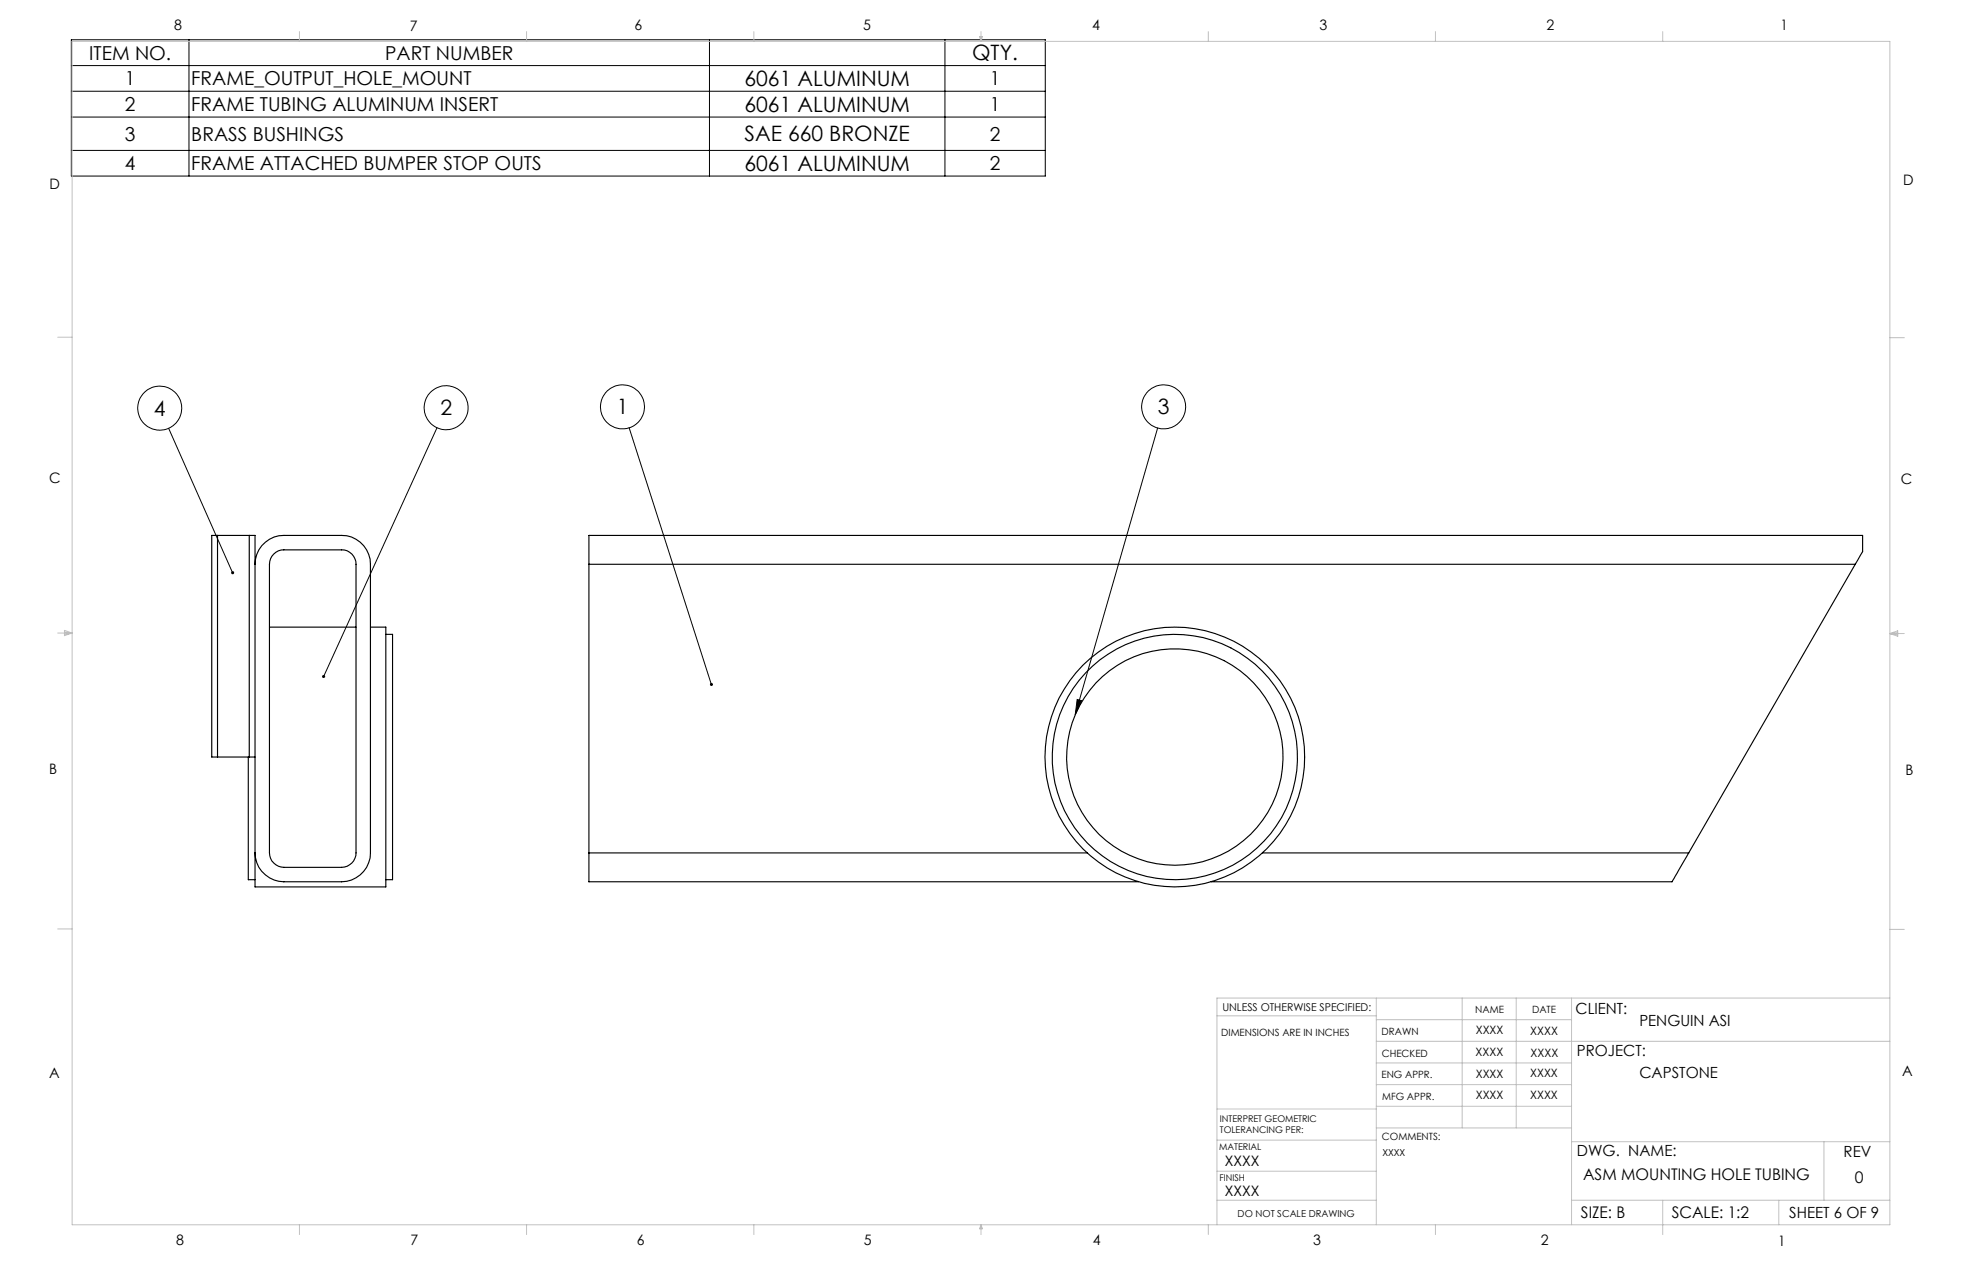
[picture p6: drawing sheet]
<svg xmlns="http://www.w3.org/2000/svg" width="432mm" height="279mm" viewBox="0 0 432 279" stroke-linecap="round" stroke-linejoin="round" font-family="sans-serif">
<g fill="none" stroke="#000" stroke-width=".22">
<path d="M15.7 8.7h214.3v30h-214.3zM15.7 14.4h214.3M41.6 8.7v30M156.1 8.7v30M208 8.7v30M15.7 20.1h214.3M15.7 25.8h214.3M15.7 33.1h214.3M37.1 94.2l14.1 31.8M96.2 94.1l-25 54.7M138.5 94.1l18.1 56.5M254.8 94.2l-18.2 63"/>
<path d="M237.1 153.9l1 .3-1.5 3z"/>
<circle cx="35.2" cy="89.8" r="4.8"/>
<circle cx="98.2" cy="89.7" r="4.8"/>
<circle cx="137" cy="89.5" r="4.8"/>
<circle cx="256.1" cy="89.5" r="4.8"/>
</g>
<g fill="none" stroke="#c0c0c0" stroke-width=".22">
<path d="M15.9 9.1h400v260.4h-400zM65.9 6.9v2.2M115.9 6.9v2.2M165.9 6.9v2.2M215.6 8h.6l-.3 1.1zM215.7 8l.2 1.1M215.9 6.9v2.2M216 8l-.1 1.1M265.9 6.9v2.2M315.9 6.9v2.2M365.9 6.9v2.2M12.7 74.2h3.2"/>
<path d="M415.9 74.3h3.2M12.7 139.3h3.2M14.2 139.1l1.7 .2M14.2 138.7l1.7 .6-1.7 .5zM15.9 139.3l-1.7 .3M415.9 139.4h3.2M415.9 139.4l1.8-.6v1.2zM415.9 139.4l1.8 .3M417.7 139.2l-1.8 .2M12.7 204.4h3.2M302.9 219.6v49.9M321.8 219.6v28.5"/>
<path d="M333.7 219.6v28.5M345.9 219.6v49.9M415.9 204.5h3.2M415.9 219.6h-148.1v49.9M267.8 223.5h35.1M302.9 229.1h113M302.9 233.9h43M302.9 224.3h43M302.9 238.6h43M267.8 257.7h35.1M267.8 250.8h35.1M267.8 244h35.1"/>
<path d="M302.9 248.1h43M302.9 243.4h43M345.9 251.2h70M401.4 251.2v12.9M65.9 269.5v2.1M115.9 269.5v2.1M165.9 269.5v2.1M215.9 269.5v2.1M215.9 269.5l.3 .8h-.6zM265.9 269.5v2.1M267.8 264.1h35.1M315.9 269.5v2.1"/>
<path d="M345.9 264.1h70M365.9 264.1v7.5M391.5 264.1v5.4"/>
</g>
<path d="M51 125.7l-.1 .2 .1 .4h.3l-.1-.3 .1 .3 .2-.3a.33 .33 0 0 0-.1-.3 .33 .33 0 0 0-.4 0zM70.9 148.6v.3l.2 .3 .1-.4-.1 .4a.34 .34 0 0 0 .4-.2 .34 .34 0 0 0-.1-.5 .34 .34 0 0 0-.5 .1zM237.1 153.9l1 .3-1.5 3zM156.4 150.3l-.1 .1a.34 .34 0 0 0 0 .4 .34 .34 0 0 0 .4 .1l-.1-.3 .1 .3a.35 .35 0 0 0 .2-.5 .35 .35 0 0 0-.5-.1z" fill="#000"/>
<g fill="none" stroke="#000" stroke-width=".25">
<path d="M47.9 117.8h-1.3v48.7h1.3M47.9 117.8v48.7M47.9 117.8h7M54.9 117.8h1.2v69.8M54.9 117.8v48.7M56.1 124.1a6.3 6.3 0 0 1 6.4-6.3h12.7a6.3 6.3 0 0 1 6.3 6.3v63.5a6.4 6.4 0 0 1-6.3 6.4h-12.7a6.5 6.5 0 0 1-6.4-6.4M59.3 138h19.1M60.3 121.9a2.89 2.89 0 0 1 2.2-.9h12.7a3.1 3.1 0 0 1 3.2 3.1v63.5a3.2 3.2 0 0 1-3.2 3.2h-12.7a3.3 3.3 0 0 1-3.2-3.2v-63.5a3.1 3.1 0 0 1 1-2.2zM81.5 138h3.4v57.1h-28.8v-7.5M84.9 139.6h1.5v53.9h-1.5M129.6 124.1v-6.3h280.3v3.6l-1.6 2.7M129.6 124.1h278.7"/>
<path d="M129.6 124.1v63.5M408.3 124.1l-36.6 63.5M47.9 166.5h7M54.6 166.5v27h1.5M54.9 166.5h1.2M129.6 187.6v6.4h120.9M129.6 187.6h109.7M277.8 187.6h93.9M371.7 187.6l-3.7 6.4h-101.4"/>
<circle cx="258.5" cy="166.5" r="28.6"/>
<circle cx="258.6" cy="166.5" r="27"/>
<circle cx="258.6" cy="166.5" r="23.8"/>
</g>
<g font-size="4.7">
<text x="214" y="13.2">QTY.</text>
<text x="163.9" y="18.9">6061 ALUMINUM</text>
<text x="163.9" y="24.6">6061 ALUMINUM</text>
<text x="163.9" y="31.1">SAE 660 BRONZE</text>
<text x="163.9" y="37.6">6061 ALUMINUM</text>
<text x="33.9" y="91.4">4</text>
<text x="96.9" y="91.3">2</text>
<text x="135.7" y="91.1">1</text>
<text x="254.8" y="91.1">3</text>
</g>
<g font-size="4.2">
<text x="19.6" y="13.1">ITEM NO.</text>
<text x="84.8" y="13.1">PART NUMBER</text>
<text x="27.5" y="18.8">1</text>
<text x="42.1" y="18.8">FRAME_OUTPUT_HOLE_MOUNT</text>
<text x="217.8" y="18.8">1</text>
<text x="27.5" y="24.4">2</text>
<text x="42.1" y="24.4">FRAME TUBING ALUMINUM INSERT</text>
<text x="217.8" y="24.4">1</text>
<text x="27.5" y="30.9">3</text>
<text x="42.1" y="30.9">BRASS BUSHINGS</text>
<text x="217.8" y="30.9">2</text>
<text x="27.5" y="37.4">4</text>
<text x="42.1" y="37.4">FRAME ATTACHED BUMPER STOP OUTS</text>
<text x="217.8" y="37.4">2</text>
</g>
<g font-size="3.5">
<text x="348.4" y="259.6">ASM MOUNTING HOLE TUBING</text>
<text x="408.2" y="260.2">0</text>
<text x="347.9" y="268">SIZE: B</text>
<text x="367.9" y="268">SCALE: 1:2</text>
</g>
<g font-size="3.4">
<text x="346.8" y="223.1">CLIENT:</text>
<text x="360.8" y="225.8">PENGUIN ASI</text>
<text x="347.1" y="232.3">PROJECT:</text>
<text x="360.8" y="237.1">CAPSTONE</text>
<text x="347.1" y="254.2">DWG. NAME:</text>
<text x="405.7" y="254.5">REV</text>
<text x="393.8" y="267.9">SHEET 6 OF 9</text>
</g>
<g font-size="3.2">
<text x="38.3" y="6.7">8</text>
<text x="90.2" y="6.7">7</text>
<text x="139.7" y="6.5">6</text>
<text x="190" y="6.5">5</text>
<text x="240.4" y="6.5">4</text>
<text x="290.4" y="6.7">3</text>
<text x="340.4" y="6.5">2</text>
<text x="391.9" y="6.7">1</text>
<text x="10.9" y="41.6">D</text>
<text x="418.9" y="40.7">D</text>
<text x="10.9" y="106.3">C</text>
<text x="418.4" y="106.4">C</text>
<text x="10.8" y="170.2">B</text>
<text x="419.4" y="170.6">B</text>
<text x="10.8" y="237.2">A</text>
<text x="418.6" y="236.8">A</text>
<text x="269.6" y="256.5">XXXX</text>
<text x="269.6" y="263.2">XXXX</text>
<text x="38.8" y="273.8">8</text>
<text x="90.4" y="273.8">7</text>
<text x="140.2" y="273.8">6</text>
<text x="190.1" y="273.9">5</text>
<text x="240.5" y="273.8">4</text>
<text x="289" y="273.9">3</text>
<text x="339.1" y="273.8">2</text>
<text x="391.4" y="274.1">1</text>
</g>
<g font-size="2.5">
<text x="324.8" y="227.6">XXXX</text>
<text x="336.8" y="227.7">XXXX</text>
<text x="324.8" y="232.3">XXXX</text>
<text x="336.8" y="232.5">XXXX</text>
<text x="324.8" y="237.1">XXXX</text>
<text x="336.8" y="237">XXXX</text>
<text x="324.8" y="241.9">XXXX</text>
<text x="336.8" y="241.8">XXXX</text>
</g>
<text font-size="2.4" x="269" y="222.4">UNLESS OTHERWISE SPECIFIED:</text>
<g font-size="2.2">
<text x="268.8" y="228">DIMENSIONS ARE IN INCHES</text>
<text x="304.1" y="227.7">DRAWN</text>
<text x="324.7" y="222.9">NAME</text>
<text x="337.2" y="222.9">DATE</text>
<text x="304.1" y="232.6">CHECKED</text>
<text x="304" y="237.2">ENG APPR.</text>
<text x="304.2" y="241.9">MFG APPR.</text>
<text x="304.1" y="250.9">COMMENTS:</text>
</g>
<g font-size="2.1">
<text x="304.2" y="254.3">XXXX</text>
<text x="272.4" y="267.8">DO NOT SCALE DRAWING</text>
</g>
<g font-size="2">
<text x="268.5" y="246.8">INTERPRET GEOMETRIC</text>
<text x="268.5" y="249.4">TOLERANCING PER:</text>
<text x="268.3" y="252.9">MATERIAL</text>
<text x="268.4" y="259.7">FINISH</text>
</g>
</svg>
